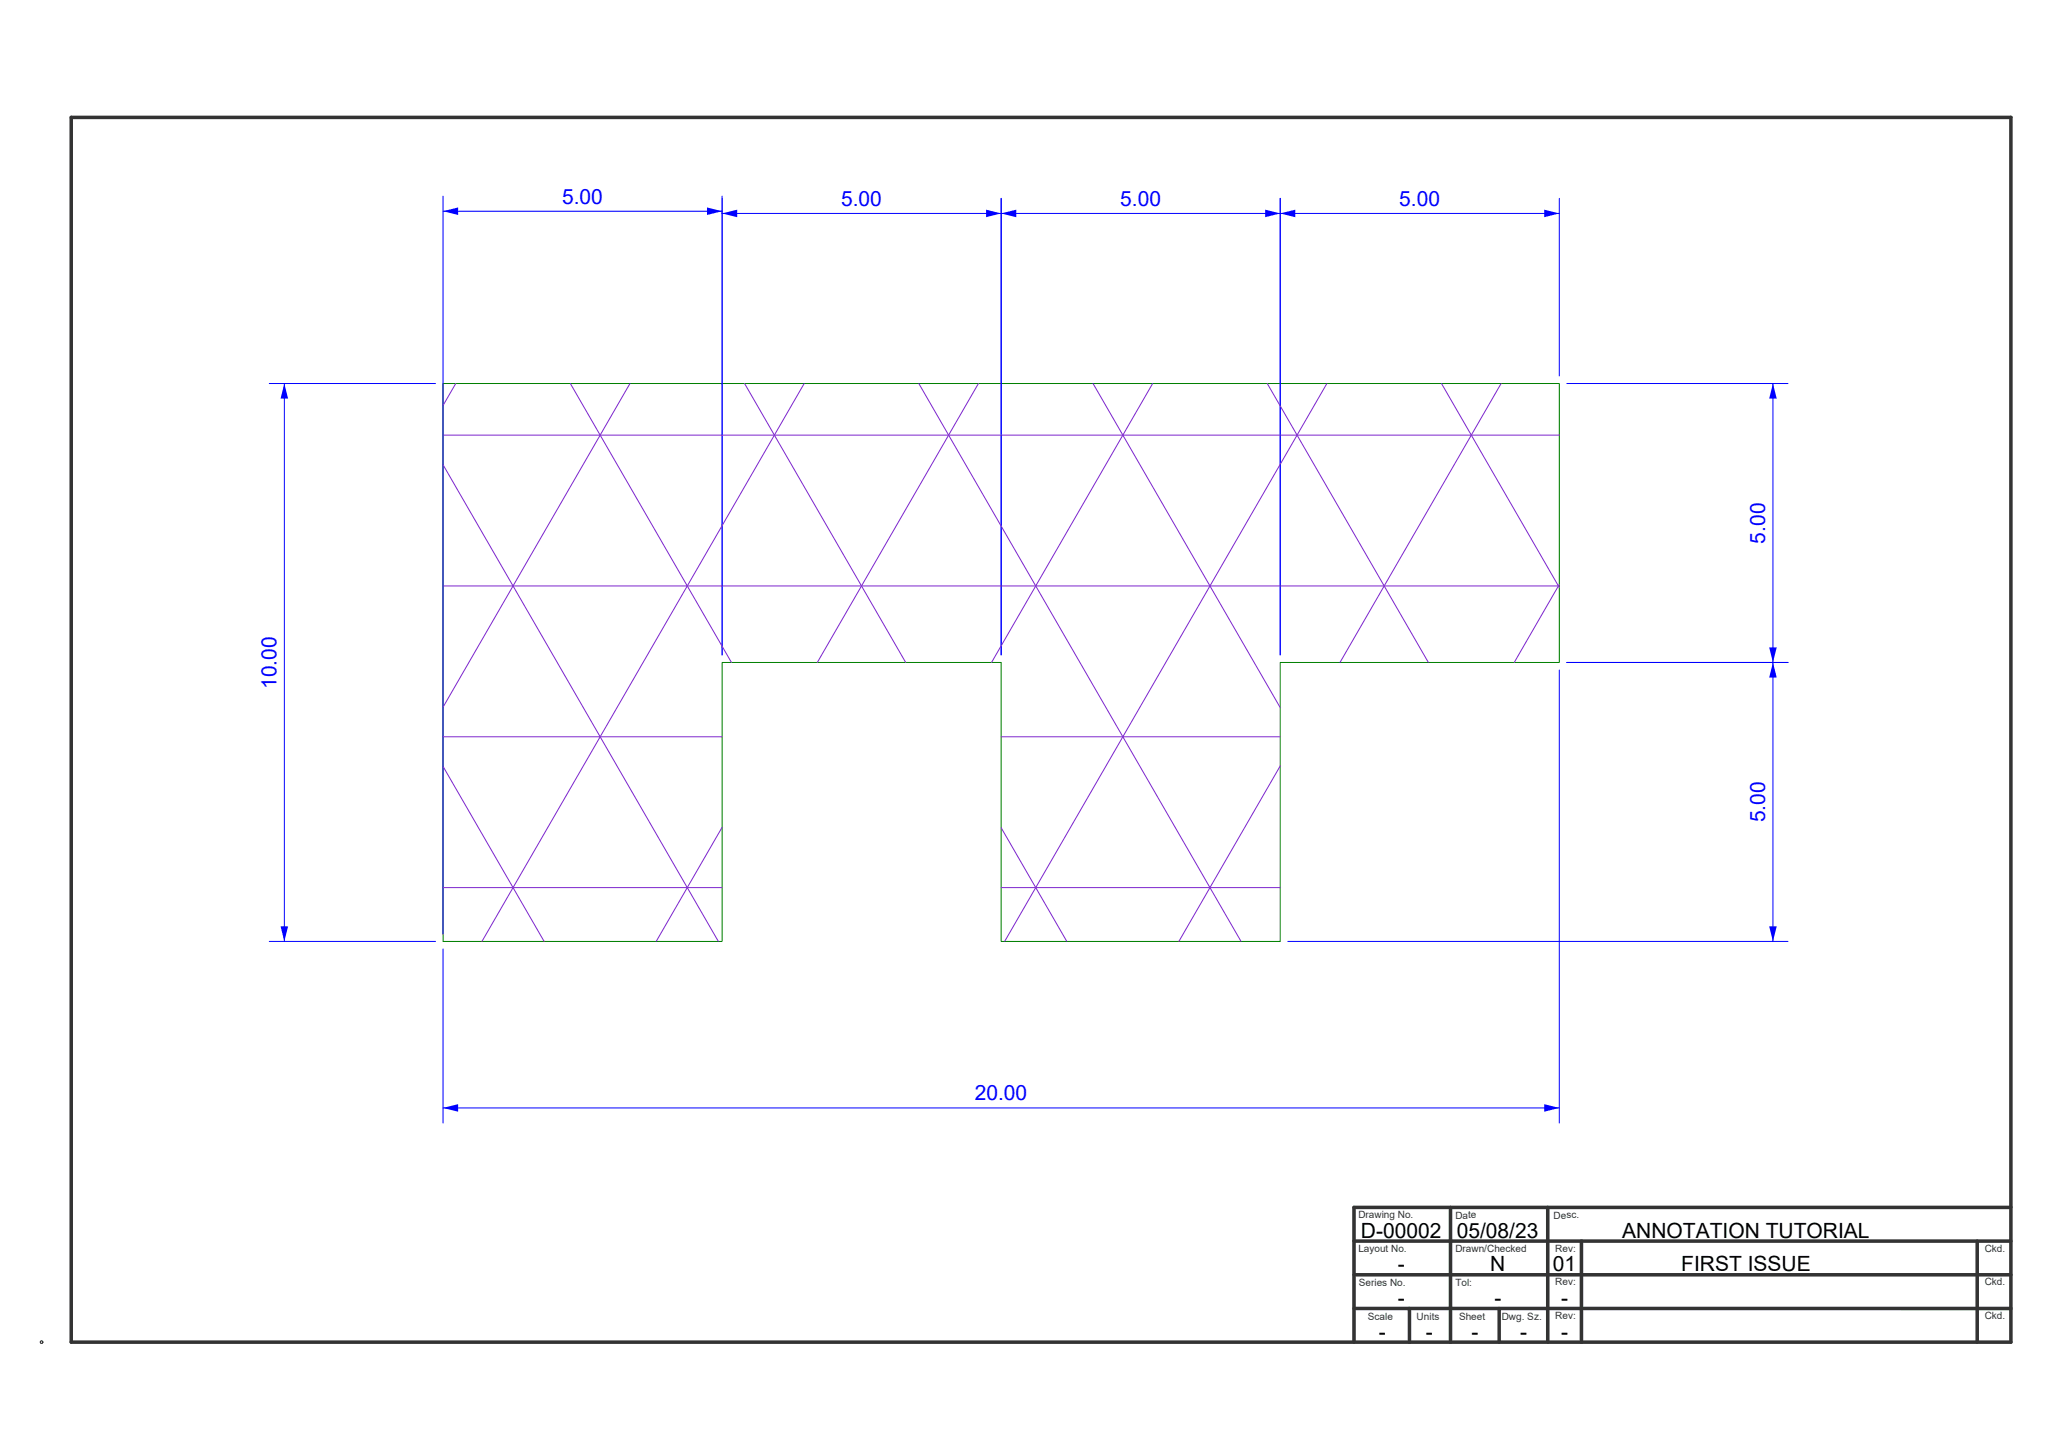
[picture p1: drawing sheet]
<svg xmlns="http://www.w3.org/2000/svg" width="420mm" height="297mm" viewBox="0 0 420 297" stroke-linecap="round" stroke-linejoin="round" font-family="sans-serif">
<!-- layer: Layer 04 -->
<path d="M90.7 78.5h228.4v57.1h-57.1v57.1h-57.1v-57.1h-57.1v57.1h-57.1z" fill="none" stroke="#007f00" stroke-width=".2"/>
<!-- layer: Layer 03 -->
<g fill="#00f">
<path d="M147.8 43.7l3.1-.8v1.6z"/>
<path d="M201.8 42.9l3.1 .8-3.1 .8z"/>
</g>
<path d="M147.8 40.6v93.5M147.8 43.7h57.1M204.9 40.6v93.5" fill="none" stroke="#00f" stroke-width=".2"/>
<g fill="#00f">
<path d="M362.8 78.5l.8 3.1h-1.5z"/>
<path d="M362.1 132.5h1.5l-.8 3.1z"/>
</g>
<path d="M320.7 78.5h45.2M362.8 78.5v57.1M320.7 135.6h45.2" fill="none" stroke="#00f" stroke-width=".2"/>
<g fill="#00f">
<path d="M90.7 226.8l3.1-.8v1.6z"/>
<path d="M316 226l3.1 .8-3.1 .8z"/>
</g>
<path d="M319.1 137.2v92.7M90.7 194.3v35.6M90.7 226.8h228.4" fill="none" stroke="#00f" stroke-width=".2"/>
<g fill="#00f">
<path d="M57.4 189.6h1.6l-.8 3.1z"/>
<path d="M58.2 78.5l.8 3.1h-1.6z"/>
</g>
<path d="M55.1 78.5h34M58.2 78.5v114.2M55.1 192.7h34" fill="none" stroke="#00f" stroke-width=".2"/>
<g fill="#00f">
<path d="M362.8 135.6l.8 3.1h-1.5z"/>
<path d="M362.1 189.6h1.5l-.8 3.1z"/>
</g>
<path d="M320.7 135.6h45.2M362.8 135.6v57.1M263.6 192.7h102.3" fill="none" stroke="#00f" stroke-width=".2"/>
<g fill="#00f">
<path d="M262 43.7l3.1-.8v1.6z"/>
<path d="M316 42.9l3.1 .8-3.1 .8z"/>
</g>
<path d="M262 40.6v93.5M262 43.7h57.1M319.1 40.6v36.4" fill="none" stroke="#00f" stroke-width=".2"/>
<g fill="#00f">
<path d="M204.9 43.7l3.1-.8v1.6z"/>
<path d="M258.9 42.9l3.1 .8-3.1 .8z"/>
</g>
<path d="M204.9 40.6v93.5M204.9 43.7h57.1M262 40.6v93.5" fill="none" stroke="#00f" stroke-width=".2"/>
<g fill="#00f">
<path d="M90.7 43.2l3.1-.7v1.5z"/>
<path d="M144.7 42.5l3.1 .7-3.1 .8z"/>
</g>
<path d="M90.7 40.2v151M90.7 43.2h57.1M147.8 40.2v93.9" fill="none" stroke="#00f" stroke-width=".2"/>
<!-- layer: Layer 02 -->
<g fill="none" stroke="#7d26cd" stroke-width=".2">
<path d="M93.3 78.5l-2.6 4.5M116.7 78.5l33 57.1M128.9 78.5l-38.2 66.3M152.4 78.5l33 57.1M164.6 78.5l-66 114.2M188 78.5l66 114.2M200.2 78.5l-32.9 57.1M223.7 78.5l38.3 66.4M235.9 78.5l-33 57.1M259.4 78.5l32.9 57.1M271.6 78.5l-66 114.2M295 78.5l24.1 41.8"/>
<path d="M307.2 78.5l-33 57.1M90.7 89.1h228.4M90.7 95.1l56.3 97.6M90.7 120h228.4M319.1 119.6l-9.2 16M90.7 150.8h57.1M90.7 156.9l20.7 35.8M204.9 150.8h57.1M262 156.8l-20.7 35.9M147.8 169.4l-13.5 23.3M204.9 169.5l13.4 23.2M90.7 181.7h57.1"/>
<path d="M204.9 181.7h57.1"/>
</g>
<!-- layer: Annotations -->
<path d="M14.6 24v250.8h396.9" fill="none" stroke="#333" stroke-width=".72"/>
<circle cx="8.5" cy="274.8" r=".25" fill="#fff" stroke="#333" stroke-width=".2"/>
<path d="M14.6 24h396.9v250.8M277.1 254.1h134.4M296.9 247.2v27.6M316.8 247.2v27.6M323.7 254.1v20.7M404.6 254.1v20.7M411.5 247.2h-134.4v27.6M277.1 261h134.4M277.1 267.9h134.4M288.5 267.9v6.9M306.8 267.9v6.9" fill="none" stroke="#333" stroke-width=".72"/>
<g font-size="4.3" fill="#00f">
<text x="115" y="41.7">5.00</text>
<text x="172.1" y="42.1">5.00</text>
<text x="229.2" y="42.1">5.00</text>
<text x="286.4" y="42.1">5.00</text>
<text x="361.3" y="111.3" transform="rotate(-90 361.3 111.3)">5.00</text>
<text x="56.6" y="141" transform="rotate(-90 56.6 141)">10.00</text>
<text x="361.3" y="168.4" transform="rotate(-90 361.3 168.4)">5.00</text>
<text x="199.5" y="225.2">20.00</text>
</g>
<g font-size="4.3">
<text x="278.5" y="253.4">D-00002</text>
<text x="298.1" y="253.4">05/08/23</text>
<text x="332" y="253.4">ANNOTATION TUTORIAL</text>
<text x="286.1" y="260.3">-</text>
<text x="305" y="260.3">N</text>
<text x="317.8" y="260.3">01</text>
<text x="344.1" y="260.3">FIRST ISSUE</text>
<text x="286.1" y="267.2">-</text>
<text x="305.8" y="267.2">-</text>
<text x="319.5" y="267.2">-</text>
<text x="282.2" y="274.1">-</text>
<text x="291.8" y="274.1">-</text>
<text x="301.1" y="274.1">-</text>
<text x="311.1" y="274.1">-</text>
<text x="319.5" y="274.1">-</text>
</g>
<g font-size="2" fill="#333">
<text x="278" y="249.5">Drawing No.</text>
<text x="297.9" y="249.5">Date</text>
<text x="318" y="249.5">Desc.</text>
<text x="278" y="256.3">Layout No.</text>
<text x="297.9" y="256.4">Drawn/Checked</text>
<text x="318.3" y="256.3">Rev:</text>
<text x="406.2" y="256.3">Ckd.</text>
<text x="278.1" y="263.3">Series No.</text>
<text x="297.9" y="263.3">Tol:</text>
<text x="318.3" y="263.2">Rev:</text>
<text x="406.2" y="263.2">Ckd.</text>
<text x="280" y="270.1">Scale</text>
<text x="289.9" y="270.1">Units</text>
<text x="298.6" y="270.2">Sheet</text>
<text x="307.3" y="270.2">Dwg. Sz.</text>
<text x="318.3" y="270.1">Rev:</text>
<text x="406.2" y="270.1">Ckd.</text>
</g>
</svg>
